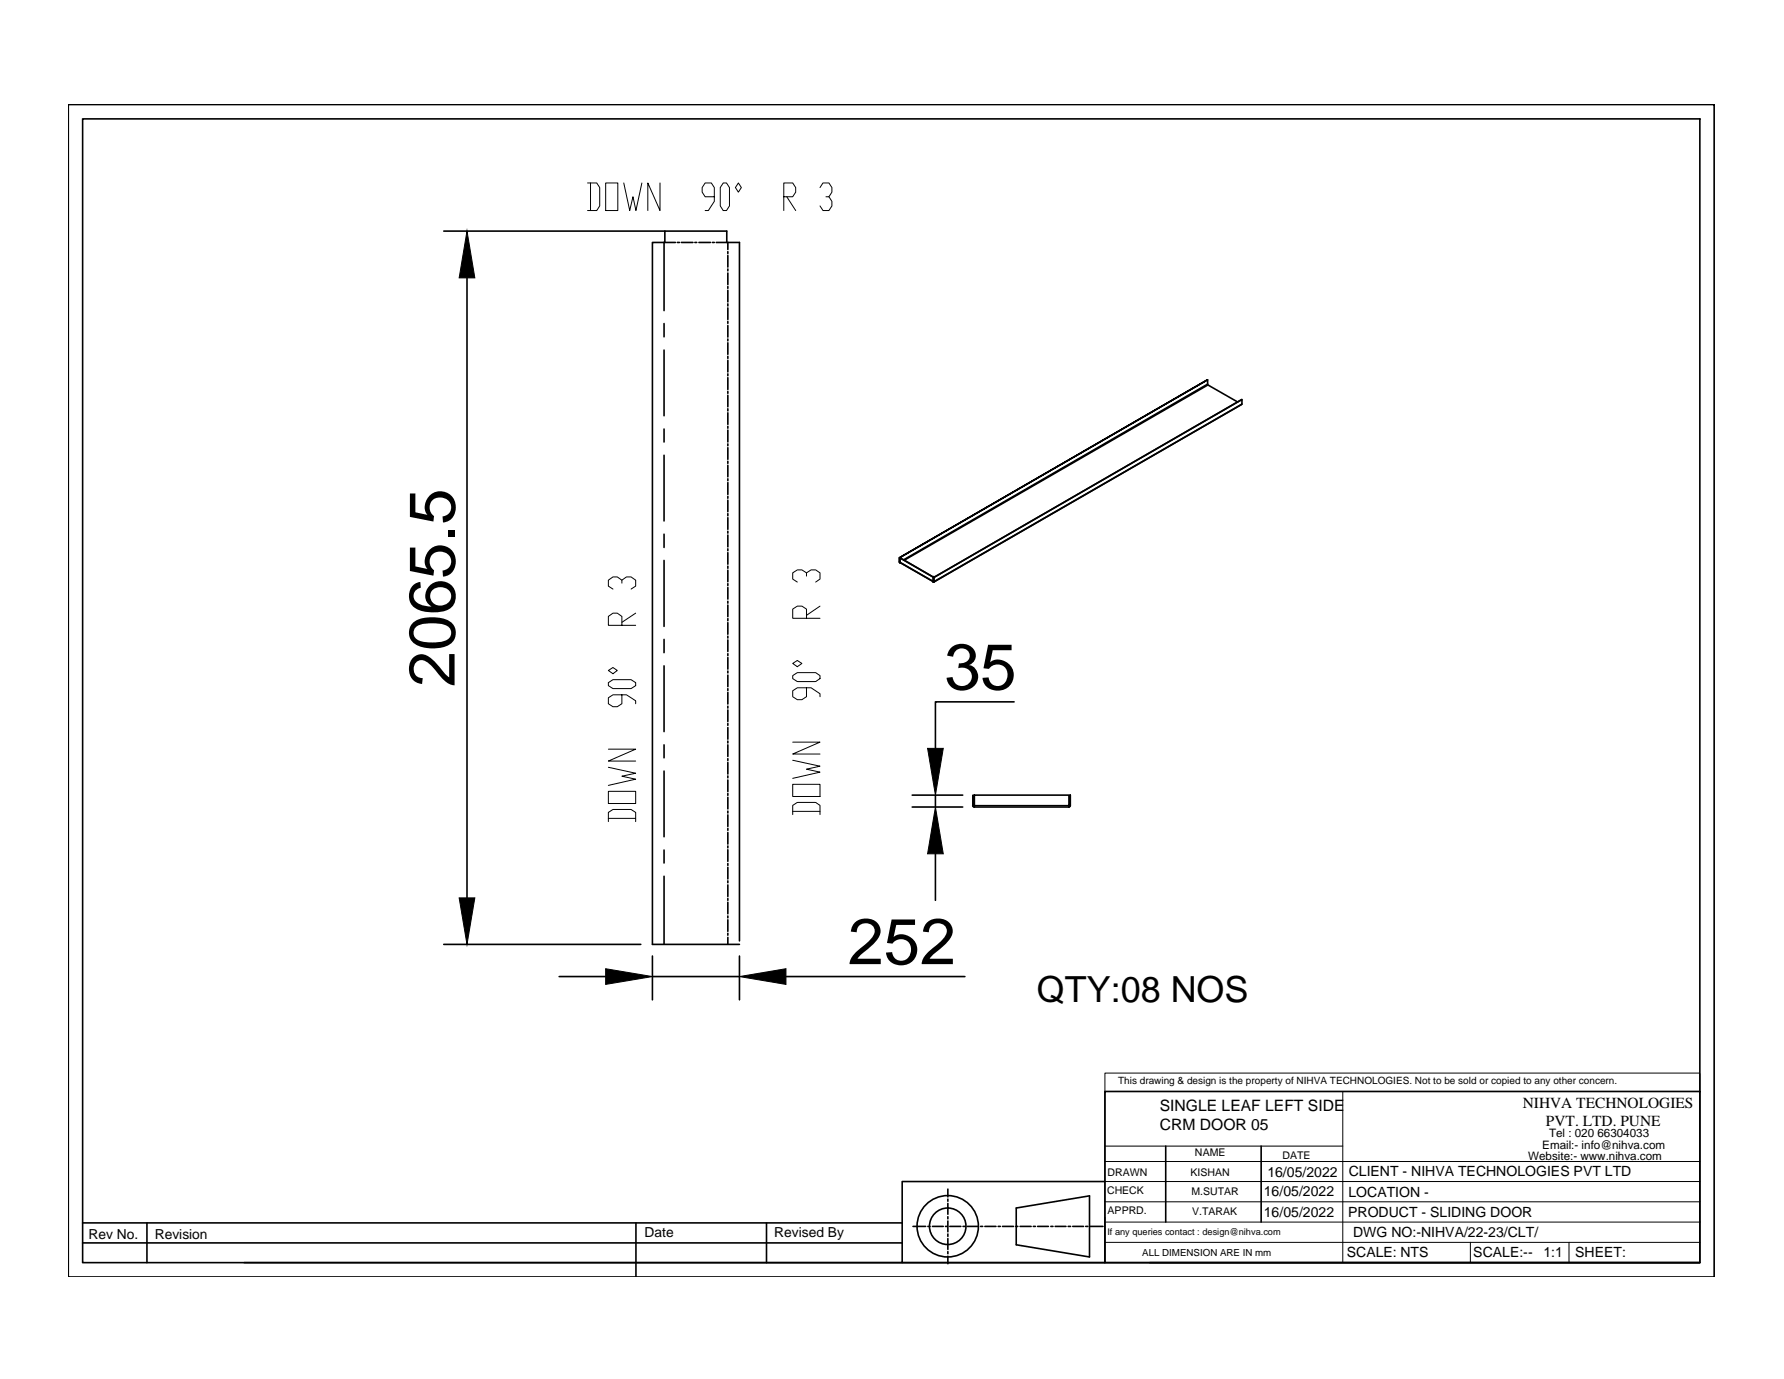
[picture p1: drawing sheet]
<svg xmlns="http://www.w3.org/2000/svg" width="279mm" height="216mm" viewBox="0 0 279 216" stroke-linecap="round" stroke-linejoin="round" font-family="sans-serif">
<!-- layer: 0 -->
<g fill="none" stroke="#000" stroke-width=".25">
<path d="M10.7 16.4h257.8v183.5h-257.8zM12.9 18.6h253.3v179.1h-253.3zM69.5 36.2h34.6M105.8 38h-1.8v10.6M106.1 38h.3M106.7 38h1.8M108.8 38h.3M109.5 38h1.8M111.6 38h.3M112.2 38h3.6v109.3M113.8 38v-1.8h-9.7v1.8h-1.9v109.9h13.6M114 38v1.1"/>
<path d="M114 39.4v.3M114 40v1.8M73.1 43.5v97.1M104 50.7v2M104 54.8v10.3M114 42.1v.3M114 42.7v1.9M114 44.9v.3M114 45.5v1.8M114 47.6v.3M114 48.2v1.8M114 50.3v.3"/>
<path d="M114 51v1.8M114 53.1v.3M114 53.7v1.8M114 55.8v.3M114 56.4v1.8M114 58.5v.3M114 59.1v1.9M189.1 59.5v.6l-47.6 27.6M104 67.2v2M104 71.3v10.3M114 61.3v.3M114 61.9v1.8"/>
<path d="M114 64v.3M114 64.6v1.8M114 66.7v.3M114 67.3v1.9M114 69.5v.3M114 70.1v1.8M114 72.2v.3M114 72.8v1.9M114 75v.3M114 75.6v1.8M114 77.7v.3M114 78.3v1.8"/>
<path d="M189.1 60.1l.1 .1M193.8 62.9l-4.6-2.6-47.6 27.4M194.5 63.2l-.1 .1M194.5 63.3l-48.3 27.8M194.5 62.6l-48.3 27.8M104 83.6v2.1M104 87.7v10.4M114 80.4v.4M114 81.1v1.8M114 83.2v.3M114 83.8v1.8M114 85.9v.3"/>
<path d="M114 86.5v1.8M114 88.6v.4M114 89.3v1.8M114 91.4v.3M114 92v1.8M114 94.1v.3M114 94.7v1.8M114 96.8v.4M114 97.5v1.8M114 99.6v.3M140.9 87.3v.7zM140.9 87.3l48.2-27.8z"/>
<path d="M140.9 88v.1M141 88.1h.1M141 88.1l5.2 3M141 87.4l5.2 3M141 88h-.1M146.2 90.4v.6zM146.2 91.1h.1M146.2 91v.1M146.2 90.4l-5.2-3.1v.7l5.2 3M146.2 91.1h-.1M146.2 90.4l48.3-27.8v.7l-48.3 27.8zM146.2 90.4h.1"/>
<path d="M146.2 90.4v.7M104 100.1v2.1M104 104.3v10.2M104 116.6v2M114 100.2v1.8M114 102.3v.3M114 102.9v1.9M114 105.1v.3M114 105.7v1.8M114 107.8v.3M114 108.4v1.8M114 110.6v.3"/>
<path d="M114 111.2v1.8M114 113.3v.3M114 113.9v1.8M114 116v.3M114 116.6v1.8M114 118.8v.3M114 119.4v1.8M158.8 109.9h-12.3v7.3M104 120.7v10.3M104 133.1v2M104 137.2v10.7M114 121.5v.3"/>
<path d="M114 122.1v1.8M114 124.2v.3M114 124.8v1.8M114 127v.3M114 127.6v1.8M114 129.7v.3M114 130.3v1.9M114 132.4v.3M114 133v1.9M114 135.2v.3M114 135.8v1.8M114 137.9v.3"/>
<path d="M114 138.5v1.9M142.9 126.4h7.9M142.9 124.5h7.9M146.5 124.5v1.9M146.5 133.7v7.3M152.3 126.1l.3 .3M152.4 124.5v1.6zM152.4 126.1l.2 .2M152.6 124.5h14.8v1.6h-14.8zM152.6 126.1v.3M167.4 126.1v.3h-14.8M167.5 126.1l-.1 .2"/>
<path d="M167.6 124.5v1.6zM167.6 126.1l-.2 .3M69.5 147.9h30.9M87.6 152.9h7.3M102.2 149.7v6.8M102.2 152.9h13.6M114 140.7v.3M114 141.3v1.8M114 143.4v.3M114 144v1.8M114 146.1v.3M114 146.8v1.1"/>
<path d="M115.8 149.7v6.8M123.1 152.9h28M173 170.9h93.2v26.8h-93.2zM182.6 179.4v11.9M197.5 179.4v11.9M12.9 191.5h128.4M12.9 194.6h128.4M23 191.5v6.2M99.6 191.5v8.4M120 191.5v6.2M141.3 197.7h31.7M143 192h2"/>
<path d="M145.3 192h.4M146 192h1.7M148.1 192h.3M148.4 186.2v1.2M148.4 187.7v.4M148.4 188.4v1.7M148.4 190.5v.3M148.4 191.2v1.7M148.4 193.2v.4M148.4 193.9v1.7M148.4 195.9v.4M148.4 196.7v1.2"/>
<path d="M148.7 192h1.8M150.8 192h.4M151.5 192h1.7M153.6 192h.3M154.2 192h1.8M156.3 192h.4M157 192h1.7M159.1 192h.3M159.2 189.1l11.4-1.9v9.6l-11.4-1.9zM159.8 192h1.7M161.8 192h.4M162.5 192h1.7"/>
<path d="M164.6 192h.3M165.3 192h1.6M167.3 192h.4M168 192h1.7M170 192h.4M170.8 192h1.9M173 185h-31.7v12.7h-103M180.1 197.7h86.1"/>
<circle cx="148.4" cy="192" r="2.86"/>
<circle cx="148.4" cy="192" r="4.8"/>
</g>
<g fill="none" stroke="#000" stroke-width=".16">
<path d="M92 28.6h1.5l.4 .8v2.8l-.4 .8h-1.5M92.5 28.6v4.4M94.9 28.6h1.9v4.4h-1.9zM97.7 28.6l.9 4.4 .5-2.2 .5 2.2 .9-4.4M103.4 28.6v4.4l-1.9-4.4v4.4M111.9 30.8h-1.5l-.4-.7v-.7l.4-.8h1l.5 .8v2.1l-1 1.5h-.5M113.3 28.6h.5l.4 .8v2.8l-.4 .8h-.5l-.5-.8v-2.8zM115.6 28.6l.5 .8-.5 .7-.4-.7zM122.8 30.8h1.3l.5-.7v-.7l-.5-.8h-1.3v4.4M123.2 30.8l1.4 2.2M128.4 29.4l.5-.8h.9l.5 .8v.7l-.5 .7h-.4M129.8 30.8l.5 .7v.7l-.5 .8h-.9l-.5-.8"/>
<path d="M97.4 97.9v-1.4l-.7-.5h-.7l-.7 .5v1.4h4.3M97.4 91.3v-.5l-.7-.5h-.7l-.7 .5v1l.7 .4M97.4 90.8l.7-.5h.7l.8 .5v1l-.8 .4M99.6 96l-2.2 1.4M126.3 96.8v-1.4l-.7-.5h-.7l-.8 .5v1.4h4.3M126.3 90.2v-.5l-.7-.5h-.7l-.8 .5v1l.8 .4M126.3 89.7l.7-.5h.7l.7 .5v1l-.7 .4M128.4 94.9l-2.1 1.4M95.3 117.3h4.3l-4.3 1.9h4.3M95.3 106.9l.7-.5h2.8l.8 .5v.4l-.8 .5h-2.8l-.7-.5zM95.3 105l.7-.5 .7 .5-.7 .5zM97.4 108.8v1.4l-.7 .4h-.7l-.7-.4v-1l.7-.4h2.1l1.5 .9v.5"/>
<path d="M124.1 119l4.3 1-2.1 .4 2.1 .5-4.3 1M124.1 116.2h4.3l-4.3 1.9h4.3M124.1 105.8l.8-.5h2.8l.7 .5v.4l-.7 .5h-2.8l-.8-.5zM124.1 103.9l.8-.5 .7 .5-.7 .5zM126.3 107.7v1.4l-.7 .4h-.7l-.8-.4v-1l.8-.4h2.1l1.4 .9v.5M95.3 128.6v-1.4l.7-.5h2.8l.8 .5v1.4M95.3 123.9h4.3v1.9h-4.3zM95.3 120.1l4.3 1-2.2 .4 2.2 .5-4.3 1M95.3 128.1h4.3M124.1 127.5v-1.4l.8-.5h2.8l.7 .5v1.4M124.1 122.8h4.3v1.9h-4.3zM124.1 127h4.3"/>
<path d="M173 168h93.2v2.9h-93.2zM173 170.9v26.8M173 179.4h37.3M174.6 170.9h91.6M210.3 170.9v26.8M173 191.3h93.2M173 188.2h93.2M173 185h93.2M173 181.8h93.2M173 194.5h93.2M230.3 194.5v3.2M245.7 194.5v3.2"/>
</g>
<path d="M73.1 36.2l1.3 7.3h-2.5zM145.3 117.2h2.4l-1.2 7.3zM146.5 126.4l1.2 7.3h-2.4zM71.9 140.6h2.5l-1.3 7.3zM94.9 151.7l7.3 1.2-7.3 1.2zM115.8 152.9l7.3-1.2v2.4z" fill="#000" stroke="#000" stroke-width=".16"/>
<g font-size="10.2">
<text x="71.2" y="107.6" transform="rotate(-90 71.2 107.6)">2065.5</text>
<text x="147.9" y="107.9">35</text>
<text x="132.8" y="150.9">252</text>
</g>
<text font-size="5.6" x="162.4" y="156.8">QTY:08 NOS</text>
<g font-size="2.5">
<text x="181.6" y="173.9">SINGLE LEAF LEFT SIDE</text>
<text x="181.6" y="176.9">CRM DOOR 05</text>
</g>
<g font-size="2.4">
<text x="238.5" y="173.5">NIHVA TECHNOLOGIES</text>
<text x="242.1" y="176.2">PVT. LTD. PUNE</text>
</g>
<g font-size="2.2">
<text x="198.5" y="184.3">16/05/2022</text>
<text x="211.2" y="184.2">CLIENT - NIHVA TECHNOLOGIES PVT LTD</text>
<text x="197.9" y="187.2">16/05/2022</text>
<text x="197.9" y="190.5">16/05/2022</text>
<text x="211.1" y="190.5">PRODUCT - SLIDING DOOR</text>
<text x="211.2" y="187.4">LOCATION -</text>
<text x="13.9" y="194">Rev No.</text>
<text x="24.2" y="194">Revision</text>
<text x="101" y="193.7">Date</text>
<text x="121.3" y="193.7">Revised By</text>
<text x="210.9" y="196.8">SCALE: NTS</text>
<text x="211.9" y="193.7">DWG NO:-NIHVA/22-23/CLT/</text>
<text x="230.7" y="196.8">SCALE:--</text>
<text x="241.7" y="196.8">1:1</text>
<text x="246.7" y="196.8">SHEET:</text>
</g>
<g font-size="1.8">
<text x="241.5" y="179.9">Email:- info@nihva.com</text>
<text x="242.6" y="178.1">Tel : 020 66304033</text>
<text x="239.3" y="181.6">Website:- www.nihva.com</text>
</g>
<g font-size="1.7">
<text x="173.5" y="184.1">DRAWN</text>
<text x="186.5" y="184.1">KISHAN</text>
<text x="187.1" y="181">NAME</text>
<text x="200.9" y="181.4">DATE</text>
<text x="173.4" y="186.9">CHECK</text>
<text x="173.5" y="190">APPRD.</text>
<text x="186.6" y="187.1">M.SUTAR</text>
<text x="186.7" y="190.2">V.TARAK</text>
</g>
<text font-size="1.6" x="175.1" y="169.8">This drawing &amp; design is the property of NIHVA TECHNOLOGIES. Not to be sold or copied to any other concern.</text>
<text font-size="1.5" x="178.9" y="196.6">ALL DIMENSION ARE IN mm</text>
<text font-size="1.4" x="173.4" y="193.3">If any queries contact : design@nihva.com</text>
</svg>
